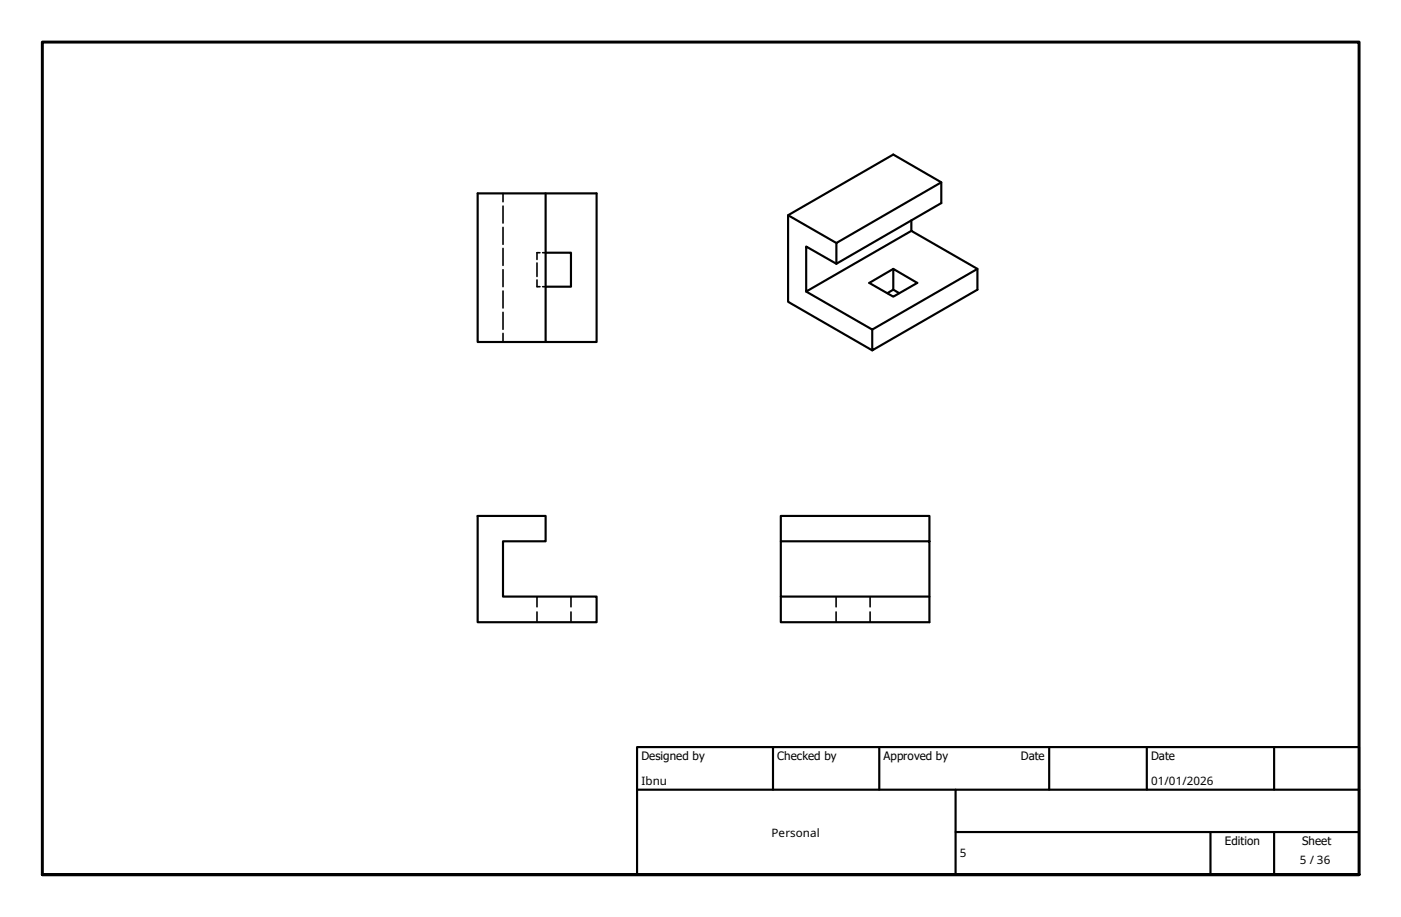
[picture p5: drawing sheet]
<svg xmlns="http://www.w3.org/2000/svg" width="330mm" height="216mm" viewBox="0 0 330 216" stroke-linecap="round" stroke-linejoin="round" font-family="sans-serif">
<!-- layer: Hidden (ISO) -->
<g fill="none" stroke="#000" stroke-width=".38">
<path d="M118.4 45.5v2M118.4 48.5v4M118.4 53.5v4M118.4 58.5v4M127.1 59.5h-.7v1.6M127.8 59.5h.7M118.4 63.5v4M118.4 68.5v4M118.4 73.5v4M118.4 78.5v2M126.4 61.9v3.2M126.4 65.9v1.6h.7"/>
<path d="M127.8 67.5h.7M126.4 140.5v2.4M126.4 144.1v2.4M134.4 140.5v2.4M134.4 144.1v2.4M196.8 140.5v2.4M196.8 144.1v2.4M204.9 140.5v2.4M204.9 144.1v2.4"/>
</g>
<!-- layer: Visible (ISO) -->
<path d="M128.5 59.5h5.9v8h-5.9M128.5 45.5v35h12v-35h-28v35h16M185.5 50.7l11.4 6.5M214.6 51.9v2.5l15.5 8.9v4.9l-24.7 14.3v-4.9M214.6 54.4l-24.8 14.2v-10.6l7.1 4.1M221.6 42.9l-24.7 14.3v4.9l24.7-14.3v-4.9l-11.3-6.5-24.8 14.3v20.4l19.9 11.4M210.3 63.3l-5.6 3.3 5.6 3.2 5.7-3.2-5.7-3.3v4.9l-1.4 .8M210.3 68.2l1.4 .8M230.1 63.3l-24.7 14.3-15.6-9M112.5 121.5h16v5.9h-10.1v13.1h22.1v6h-28zM183.8 127.4v13.1h35M218.8 127.4h-35v-5.9h35v25h-35v-6" fill="none" stroke="#000" stroke-width=".51"/>
<!-- layer: Border (ISO) -->
<path d="M10 205.9v-196h310v196h-310h310" fill="none" stroke="#000" stroke-width=".7"/>
<!-- layer: Title (ISO) -->
<path d="M150 175.9h170v30h-170zM182 175.9v10M207 175.9v10M247 175.9v10M270 175.9v10M300 175.9v10M150 185.9h170M225 195.9h95M225 185.9v20M285 195.9v10M300 195.9v10" fill="none" stroke="#000" stroke-width=".51"/>
<g font-size="2.7">
<text x="151" y="179">Designed by</text>
<text x="183" y="179">Checked by</text>
<text x="208" y="179">Approved by</text>
<text x="240.3" y="178.9">Date</text>
<text x="271" y="178.9">Date</text>
<text x="151" y="184.8">Ibnu</text>
<text x="271" y="184.8">01/01/2026</text>
<text x="181.7" y="197">Personal</text>
<text x="226" y="201.9">5</text>
<text x="288.4" y="199">Edition</text>
<text x="306" y="203.4">5 / 36</text>
<text x="306.6" y="199">Sheet</text>
</g>
</svg>
